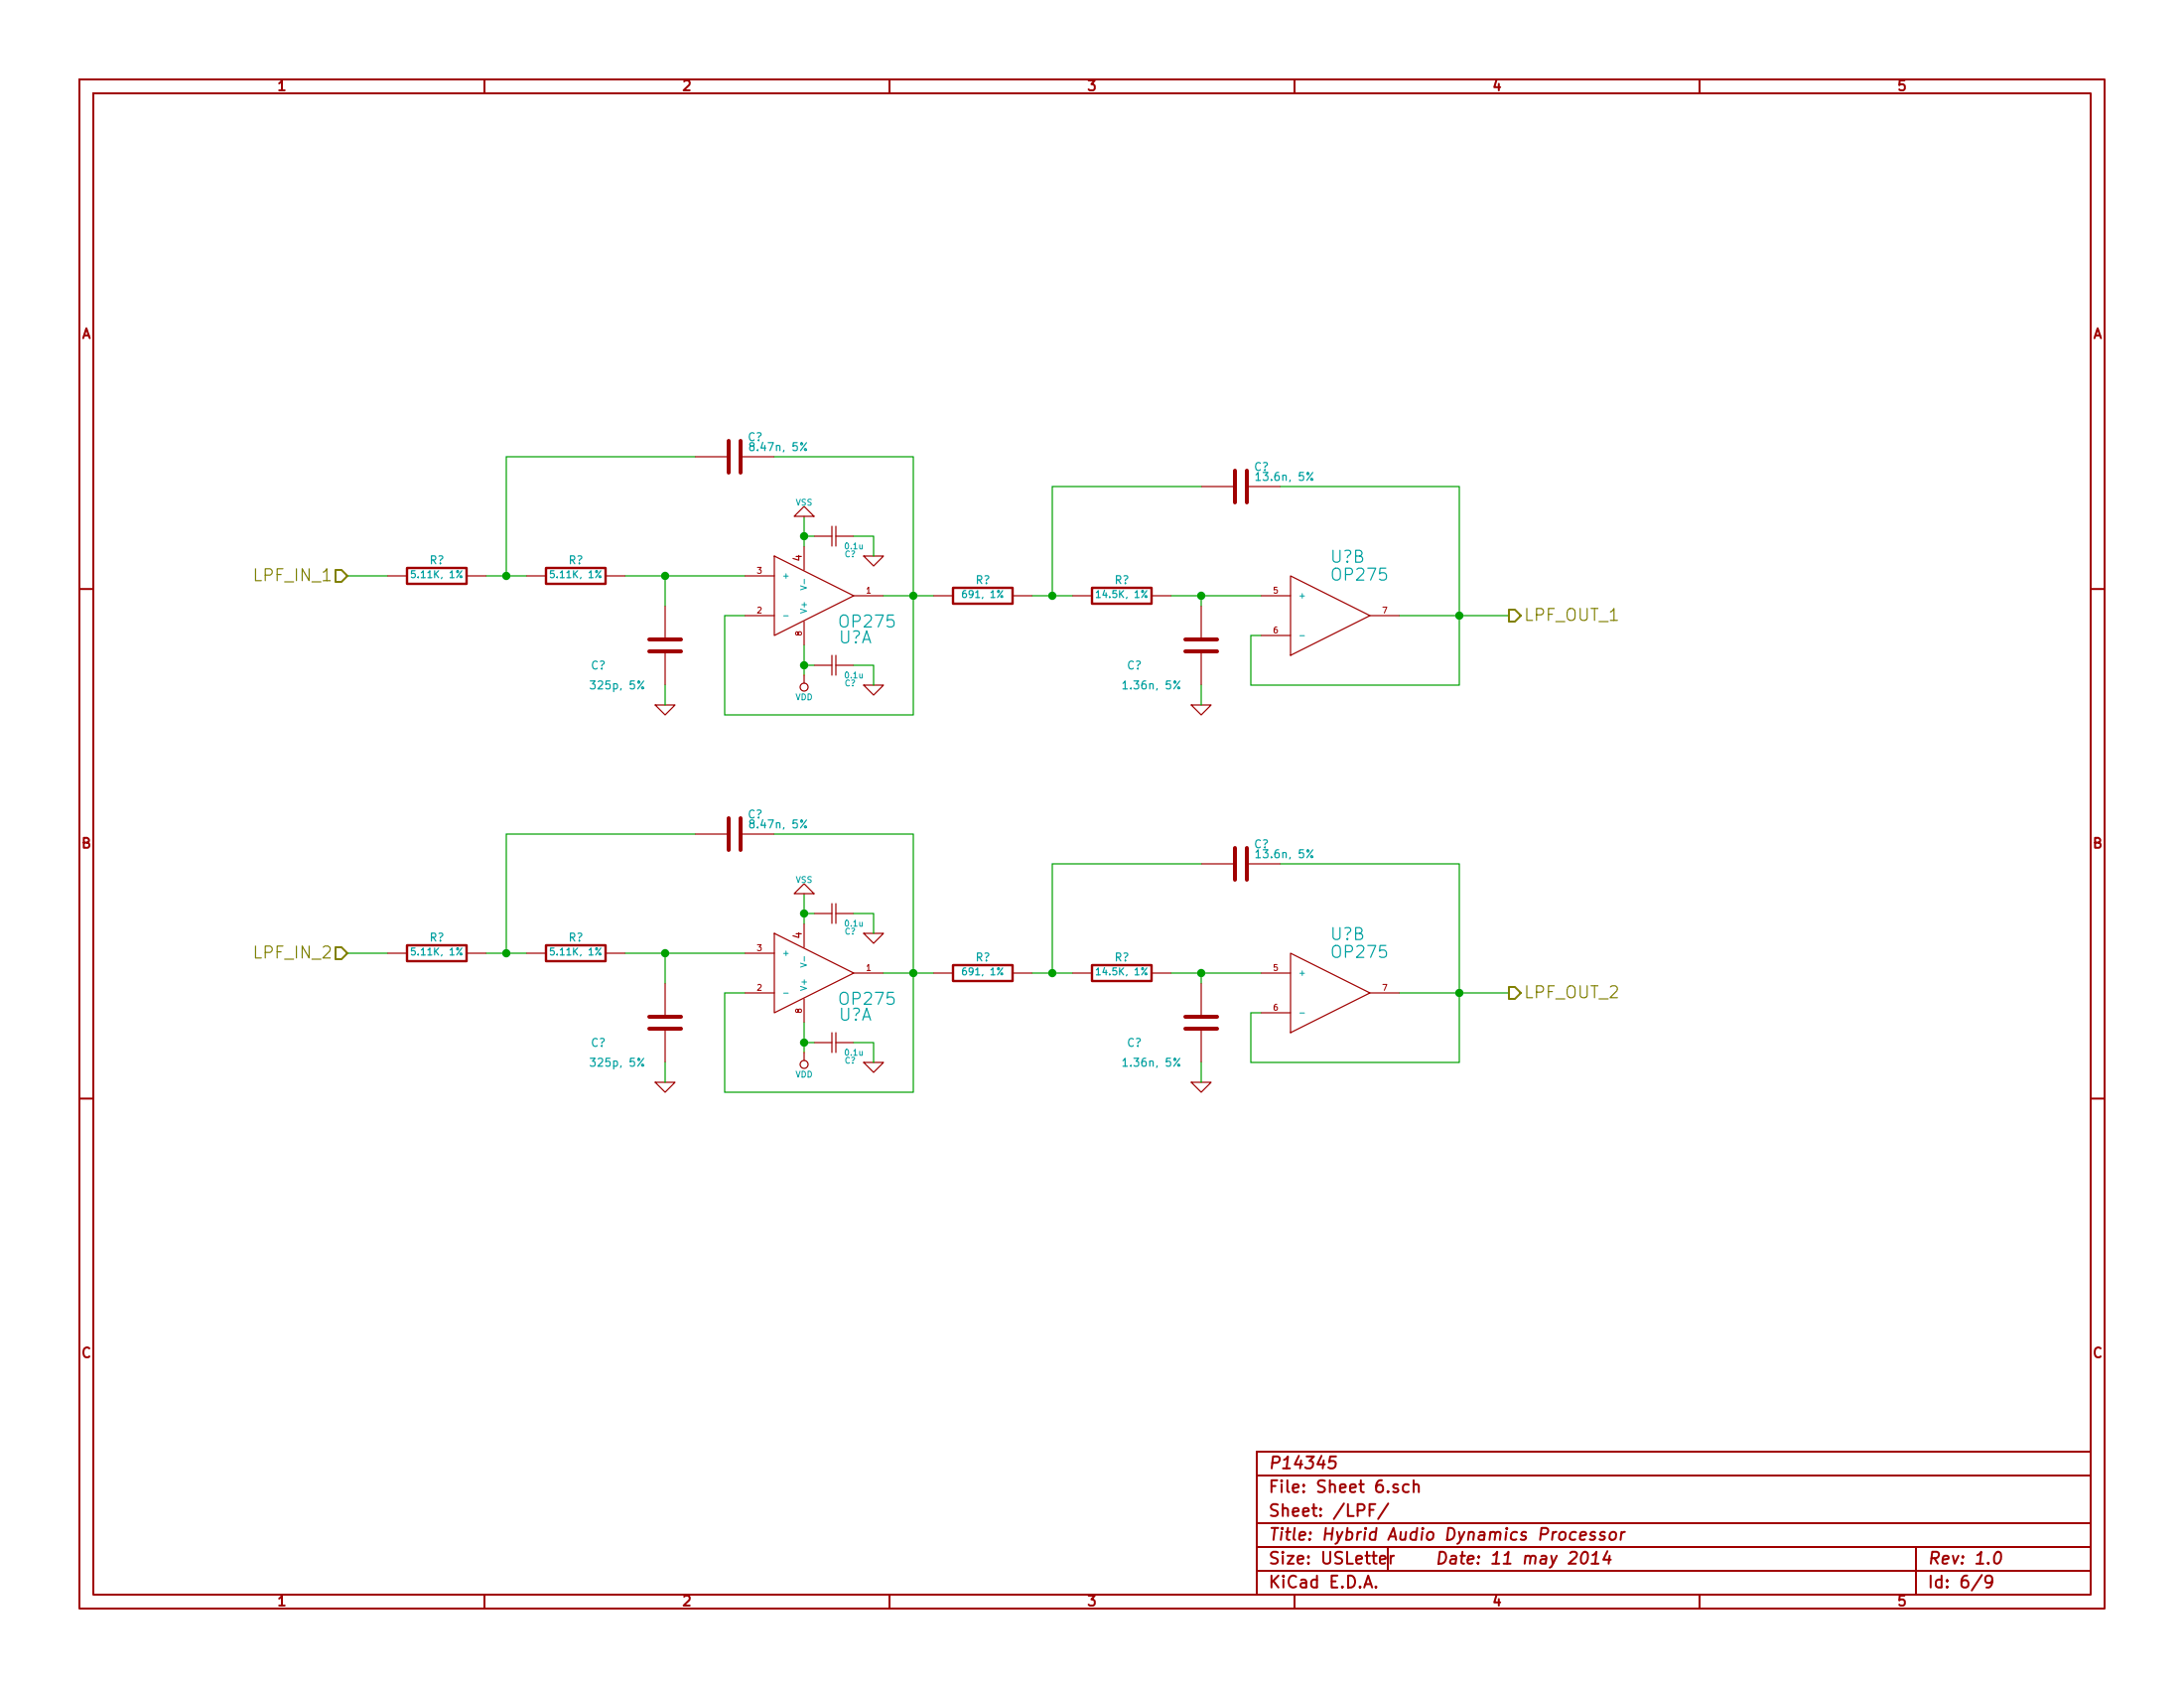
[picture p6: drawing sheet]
EESchema Schematic File Version 2
LIBS:power
LIBS:device
LIBS:transistors
LIBS:conn
LIBS:linear
LIBS:regul
LIBS:74xx
LIBS:cmos4000
LIBS:adc-dac
LIBS:memory
LIBS:xilinx
LIBS:special
LIBS:microcontrollers
LIBS:dsp
LIBS:microchip
LIBS:analog_switches
LIBS:motorola
LIBS:texas
LIBS:intel
LIBS:audio
LIBS:interface
LIBS:digital-audio
LIBS:philips
LIBS:display
LIBS:cypress
LIBS:siliconi
LIBS:opto
LIBS:atmel
LIBS:contrib
LIBS:valves
LIBS:P14345
LIBS:Sheet 1-cache
EELAYER 27 0
EELAYER END
$Descr USLetter 11000 8500
encoding utf-8
Sheet 6 9
Title "Hybrid Audio Dynamics Processor"
Date "11 may 2014"
Rev "1.0"
Comp "P14345"
Comment1 ""
Comment2 ""
Comment3 ""
Comment4 ""
$EndDescr
$Comp
L OP275-A U?
U 1 1
P 4100 3000
F 0 "U?" H 4250 3210 60  0000 L CNN
F 1 "OP275" H 4220 3130 60  0000 L CNN
F 2 "~" H 4100 3000 60  0000 C CNN
F 3 "~" H 4100 3000 60  0000 C CNN
	1    4100 3000
	1    0    0    1   
$EndComp
$Comp
L OP275-A U?
U 2 1
P 6700 3100
F 0 "U?" H 6730 3390 60  0000 L CNN
F 1 "OP275" H 6700 3300 60  0000 L CNN
F 2 "~" H 6700 3100 60  0000 C CNN
F 3 "~" H 6700 3100 60  0000 C CNN
	2    6700 3100
	1    0    0    -1  
$EndComp
$Comp
L R R?
U 1 1
P 2200 2900
F 0 "R?" V 2280 2900 40  0000 C CNN
F 1 "5.11K, 1%" V 2207 2901 35  0000 C CNN
F 2 "~" V 2130 2900 30  0000 C CNN
F 3 "~" H 2200 2900 30  0000 C CNN
	1    2200 2900
	0    -1   -1   0   
$EndComp
$Comp
L R R?
U 1 1
P 2900 2900
F 0 "R?" V 2980 2900 40  0000 C CNN
F 1 "5.11K, 1%" V 2907 2901 35  0000 C CNN
F 2 "~" V 2830 2900 30  0000 C CNN
F 3 "~" H 2900 2900 30  0000 C CNN
	1    2900 2900
	0    -1   -1   0   
$EndComp
$Comp
L C C?
U 1 1
P 3700 2300
F 0 "C?" V 3800 2160 40  0000 L CNN
F 1 "8.47n, 5%" V 3750 1930 40  0000 L CNN
F 2 "~" H 3738 2150 30  0000 C CNN
F 3 "~" H 3700 2300 60  0000 C CNN
	1    3700 2300
	0    -1   -1   0   
$EndComp
$Comp
L C C?
U 1 1
P 3350 3250
F 0 "C?" H 3650 3350 40  0000 L CNN
F 1 "325p, 5%" H 3450 3450 40  0000 L CNN
F 2 "~" H 3388 3100 30  0000 C CNN
F 3 "~" H 3350 3250 60  0000 C CNN
	1    3350 3250
	-1   0    0    1   
$EndComp
$Comp
L CSMALL C?
U 1 1
P 4200 2700
F 0 "C?" V 4110 2590 30  0000 L CNN
F 1 "0.1u" V 4150 2550 30  0000 L CNN
F 2 "~" H 4200 2700 60  0000 C CNN
F 3 "~" H 4200 2700 60  0000 C CNN
	1    4200 2700
	0    -1   -1   0   
$EndComp
$Comp
L CSMALL C?
U 1 1
P 4200 3350
F 0 "C?" V 4110 3240 30  0000 L CNN
F 1 "0.1u" V 4150 3200 30  0000 L CNN
F 2 "~" H 4200 3350 60  0000 C CNN
F 3 "~" H 4200 3350 60  0000 C CNN
	1    4200 3350
	0    -1   -1   0   
$EndComp
Wire Wire Line
	2450 2900 2650 2900
Wire Wire Line
	3150 2900 3750 2900
Wire Wire Line
	3350 3050 3350 2900
Connection ~ 3350 2900
Wire Wire Line
	3500 2300 2550 2300
Wire Wire Line
	2550 2300 2550 2900
Connection ~ 2550 2900
$Comp
L R R?
U 1 1
P 4950 3000
F 0 "R?" V 5030 3000 40  0000 C CNN
F 1 "691, 1%" V 4957 3001 35  0000 C CNN
F 2 "~" V 4880 3000 30  0000 C CNN
F 3 "~" H 4950 3000 30  0000 C CNN
	1    4950 3000
	0    -1   -1   0   
$EndComp
$Comp
L R R?
U 1 1
P 5650 3000
F 0 "R?" V 5730 3000 40  0000 C CNN
F 1 "14.5K, 1%" V 5657 3001 35  0000 C CNN
F 2 "~" V 5580 3000 30  0000 C CNN
F 3 "~" H 5650 3000 30  0000 C CNN
	1    5650 3000
	0    -1   -1   0   
$EndComp
$Comp
L C C?
U 1 1
P 6050 3250
F 0 "C?" H 6350 3350 40  0000 L CNN
F 1 "1.36n, 5%" H 6150 3450 40  0000 L CNN
F 2 "~" H 6088 3100 30  0000 C CNN
F 3 "~" H 6050 3250 60  0000 C CNN
	1    6050 3250
	-1   0    0    1   
$EndComp
$Comp
L C C?
U 1 1
P 6250 2450
F 0 "C?" V 6350 2310 40  0000 L CNN
F 1 "13.6n, 5%" V 6300 2080 40  0000 L CNN
F 2 "~" H 6288 2300 30  0000 C CNN
F 3 "~" H 6250 2450 60  0000 C CNN
	1    6250 2450
	0    -1   -1   0   
$EndComp
Wire Wire Line
	5200 3000 5400 3000
Wire Wire Line
	5900 3000 6350 3000
Wire Wire Line
	6050 2450 5300 2450
Wire Wire Line
	5300 2450 5300 3000
Connection ~ 5300 3000
Wire Wire Line
	3900 2300 4600 2300
Wire Wire Line
	6050 3050 6050 3000
Connection ~ 6050 3000
Wire Wire Line
	6450 2450 7350 2450
Wire Wire Line
	7350 2450 7350 3450
Wire Wire Line
	7050 3100 7600 3100
Wire Wire Line
	6350 3200 6300 3200
Wire Wire Line
	6300 3200 6300 3450
Wire Wire Line
	6300 3450 7350 3450
Connection ~ 7350 3100
$Comp
L GND #PWR?
U 1 1
P 3350 3550
F 0 "#PWR?" H 3350 3550 30  0001 C CNN
F 1 "GND" H 3350 3480 30  0001 C CNN
F 2 "" H 3350 3550 60  0000 C CNN
F 3 "" H 3350 3550 60  0000 C CNN
	1    3350 3550
	1    0    0    -1  
$EndComp
$Comp
L GND #PWR?
U 1 1
P 4400 2800
F 0 "#PWR?" H 4400 2800 30  0001 C CNN
F 1 "GND" H 4400 2730 30  0001 C CNN
F 2 "" H 4400 2800 60  0000 C CNN
F 3 "" H 4400 2800 60  0000 C CNN
	1    4400 2800
	1    0    0    -1  
$EndComp
$Comp
L GND #PWR?
U 1 1
P 4400 3450
F 0 "#PWR?" H 4400 3450 30  0001 C CNN
F 1 "GND" H 4400 3380 30  0001 C CNN
F 2 "" H 4400 3450 60  0000 C CNN
F 3 "" H 4400 3450 60  0000 C CNN
	1    4400 3450
	1    0    0    -1  
$EndComp
$Comp
L GND #PWR?
U 1 1
P 6050 3550
F 0 "#PWR?" H 6050 3550 30  0001 C CNN
F 1 "GND" H 6050 3480 30  0001 C CNN
F 2 "" H 6050 3550 60  0000 C CNN
F 3 "" H 6050 3550 60  0000 C CNN
	1    6050 3550
	1    0    0    -1  
$EndComp
Wire Wire Line
	3350 3450 3350 3550
Wire Wire Line
	4300 2700 4400 2700
Wire Wire Line
	4400 2700 4400 2800
Wire Wire Line
	4100 2700 4050 2700
Wire Wire Line
	4050 2600 4050 2750
Wire Wire Line
	4100 3350 4050 3350
Wire Wire Line
	4050 3250 4050 3400
Wire Wire Line
	4300 3350 4400 3350
Wire Wire Line
	4400 3350 4400 3450
Wire Wire Line
	6050 3450 6050 3550
Wire Wire Line
	3750 3100 3650 3100
Wire Wire Line
	3650 3100 3650 3600
Wire Wire Line
	3650 3600 4600 3600
Wire Wire Line
	4600 3600 4600 2300
Wire Wire Line
	4450 3000 4700 3000
Connection ~ 4600 3000
$Comp
L OP275-A U?
U 1 1
P 4100 4900
F 0 "U?" H 4250 5110 60  0000 L CNN
F 1 "OP275" H 4220 5030 60  0000 L CNN
F 2 "~" H 4100 4900 60  0000 C CNN
F 3 "~" H 4100 4900 60  0000 C CNN
	1    4100 4900
	1    0    0    1   
$EndComp
$Comp
L OP275-A U?
U 2 1
P 6700 5000
F 0 "U?" H 6730 5290 60  0000 L CNN
F 1 "OP275" H 6700 5200 60  0000 L CNN
F 2 "~" H 6700 5000 60  0000 C CNN
F 3 "~" H 6700 5000 60  0000 C CNN
	2    6700 5000
	1    0    0    -1  
$EndComp
$Comp
L R R?
U 1 1
P 2200 4800
F 0 "R?" V 2280 4800 40  0000 C CNN
F 1 "5.11K, 1%" V 2207 4801 35  0000 C CNN
F 2 "~" V 2130 4800 30  0000 C CNN
F 3 "~" H 2200 4800 30  0000 C CNN
	1    2200 4800
	0    -1   -1   0   
$EndComp
$Comp
L R R?
U 1 1
P 2900 4800
F 0 "R?" V 2980 4800 40  0000 C CNN
F 1 "5.11K, 1%" V 2907 4801 35  0000 C CNN
F 2 "~" V 2830 4800 30  0000 C CNN
F 3 "~" H 2900 4800 30  0000 C CNN
	1    2900 4800
	0    -1   -1   0   
$EndComp
$Comp
L C C?
U 1 1
P 3700 4200
F 0 "C?" V 3800 4060 40  0000 L CNN
F 1 "8.47n, 5%" V 3750 3830 40  0000 L CNN
F 2 "~" H 3738 4050 30  0000 C CNN
F 3 "~" H 3700 4200 60  0000 C CNN
	1    3700 4200
	0    -1   -1   0   
$EndComp
$Comp
L C C?
U 1 1
P 3350 5150
F 0 "C?" H 3650 5250 40  0000 L CNN
F 1 "325p, 5%" H 3450 5350 40  0000 L CNN
F 2 "~" H 3388 5000 30  0000 C CNN
F 3 "~" H 3350 5150 60  0000 C CNN
	1    3350 5150
	-1   0    0    1   
$EndComp
$Comp
L CSMALL C?
U 1 1
P 4200 4600
F 0 "C?" V 4110 4490 30  0000 L CNN
F 1 "0.1u" V 4150 4450 30  0000 L CNN
F 2 "~" H 4200 4600 60  0000 C CNN
F 3 "~" H 4200 4600 60  0000 C CNN
	1    4200 4600
	0    -1   -1   0   
$EndComp
$Comp
L CSMALL C?
U 1 1
P 4200 5250
F 0 "C?" V 4110 5140 30  0000 L CNN
F 1 "0.1u" V 4150 5100 30  0000 L CNN
F 2 "~" H 4200 5250 60  0000 C CNN
F 3 "~" H 4200 5250 60  0000 C CNN
	1    4200 5250
	0    -1   -1   0   
$EndComp
Wire Wire Line
	2450 4800 2650 4800
Wire Wire Line
	3150 4800 3750 4800
Wire Wire Line
	3350 4950 3350 4800
Connection ~ 3350 4800
Wire Wire Line
	3500 4200 2550 4200
Wire Wire Line
	2550 4200 2550 4800
Connection ~ 2550 4800
$Comp
L R R?
U 1 1
P 4950 4900
F 0 "R?" V 5030 4900 40  0000 C CNN
F 1 "691, 1%" V 4957 4901 35  0000 C CNN
F 2 "~" V 4880 4900 30  0000 C CNN
F 3 "~" H 4950 4900 30  0000 C CNN
	1    4950 4900
	0    -1   -1   0   
$EndComp
$Comp
L R R?
U 1 1
P 5650 4900
F 0 "R?" V 5730 4900 40  0000 C CNN
F 1 "14.5K, 1%" V 5657 4901 35  0000 C CNN
F 2 "~" V 5580 4900 30  0000 C CNN
F 3 "~" H 5650 4900 30  0000 C CNN
	1    5650 4900
	0    -1   -1   0   
$EndComp
$Comp
L C C?
U 1 1
P 6050 5150
F 0 "C?" H 6350 5250 40  0000 L CNN
F 1 "1.36n, 5%" H 6150 5350 40  0000 L CNN
F 2 "~" H 6088 5000 30  0000 C CNN
F 3 "~" H 6050 5150 60  0000 C CNN
	1    6050 5150
	-1   0    0    1   
$EndComp
$Comp
L C C?
U 1 1
P 6250 4350
F 0 "C?" V 6350 4210 40  0000 L CNN
F 1 "13.6n, 5%" V 6300 3980 40  0000 L CNN
F 2 "~" H 6288 4200 30  0000 C CNN
F 3 "~" H 6250 4350 60  0000 C CNN
	1    6250 4350
	0    -1   -1   0   
$EndComp
Wire Wire Line
	5200 4900 5400 4900
Wire Wire Line
	5900 4900 6350 4900
Wire Wire Line
	6050 4350 5300 4350
Wire Wire Line
	5300 4350 5300 4900
Connection ~ 5300 4900
Wire Wire Line
	3900 4200 4600 4200
Wire Wire Line
	6050 4950 6050 4900
Connection ~ 6050 4900
Wire Wire Line
	6450 4350 7350 4350
Wire Wire Line
	7350 4350 7350 5350
Wire Wire Line
	7050 5000 7600 5000
Wire Wire Line
	6350 5100 6300 5100
Wire Wire Line
	6300 5100 6300 5350
Wire Wire Line
	6300 5350 7350 5350
Connection ~ 7350 5000
$Comp
L GND #PWR?
U 1 1
P 3350 5450
F 0 "#PWR?" H 3350 5450 30  0001 C CNN
F 1 "GND" H 3350 5380 30  0001 C CNN
F 2 "" H 3350 5450 60  0000 C CNN
F 3 "" H 3350 5450 60  0000 C CNN
	1    3350 5450
	1    0    0    -1  
$EndComp
$Comp
L GND #PWR?
U 1 1
P 4400 4700
F 0 "#PWR?" H 4400 4700 30  0001 C CNN
F 1 "GND" H 4400 4630 30  0001 C CNN
F 2 "" H 4400 4700 60  0000 C CNN
F 3 "" H 4400 4700 60  0000 C CNN
	1    4400 4700
	1    0    0    -1  
$EndComp
$Comp
L GND #PWR?
U 1 1
P 4400 5350
F 0 "#PWR?" H 4400 5350 30  0001 C CNN
F 1 "GND" H 4400 5280 30  0001 C CNN
F 2 "" H 4400 5350 60  0000 C CNN
F 3 "" H 4400 5350 60  0000 C CNN
	1    4400 5350
	1    0    0    -1  
$EndComp
$Comp
L GND #PWR?
U 1 1
P 6050 5450
F 0 "#PWR?" H 6050 5450 30  0001 C CNN
F 1 "GND" H 6050 5380 30  0001 C CNN
F 2 "" H 6050 5450 60  0000 C CNN
F 3 "" H 6050 5450 60  0000 C CNN
	1    6050 5450
	1    0    0    -1  
$EndComp
Wire Wire Line
	3350 5350 3350 5450
Wire Wire Line
	4300 4600 4400 4600
Wire Wire Line
	4400 4600 4400 4700
Wire Wire Line
	4100 4600 4050 4600
Wire Wire Line
	4050 4500 4050 4650
Wire Wire Line
	4100 5250 4050 5250
Wire Wire Line
	4050 5150 4050 5300
Wire Wire Line
	4300 5250 4400 5250
Wire Wire Line
	4400 5250 4400 5350
Wire Wire Line
	6050 5350 6050 5450
Wire Wire Line
	3750 5000 3650 5000
Wire Wire Line
	3650 5000 3650 5500
Wire Wire Line
	3650 5500 4600 5500
Wire Wire Line
	4600 5500 4600 4200
Wire Wire Line
	4450 4900 4700 4900
Connection ~ 4600 4900
$Comp
L VDD #PWR?
U 1 1
P 4050 3400
F 0 "#PWR?" H 4050 3500 30  0001 C CNN
F 1 "VDD" H 4050 3510 30  0000 C CNN
F 2 "" H 4050 3400 60  0000 C CNN
F 3 "" H 4050 3400 60  0000 C CNN
	1    4050 3400
	-1   0    0    1   
$EndComp
$Comp
L VDD #PWR?
U 1 1
P 4050 5300
F 0 "#PWR?" H 4050 5400 30  0001 C CNN
F 1 "VDD" H 4050 5410 30  0000 C CNN
F 2 "" H 4050 5300 60  0000 C CNN
F 3 "" H 4050 5300 60  0000 C CNN
	1    4050 5300
	-1   0    0    1   
$EndComp
$Comp
L VSS #PWR?
U 1 1
P 4050 2600
F 0 "#PWR?" H 4050 2600 30  0001 C CNN
F 1 "VSS" H 4050 2530 30  0000 C CNN
F 2 "" H 4050 2600 60  0000 C CNN
F 3 "" H 4050 2600 60  0000 C CNN
	1    4050 2600
	-1   0    0    1   
$EndComp
$Comp
L VSS #PWR?
U 1 1
P 4050 4500
F 0 "#PWR?" H 4050 4500 30  0001 C CNN
F 1 "VSS" H 4050 4430 30  0000 C CNN
F 2 "" H 4050 4500 60  0000 C CNN
F 3 "" H 4050 4500 60  0000 C CNN
	1    4050 4500
	-1   0    0    1   
$EndComp
Connection ~ 4050 4600
Connection ~ 4050 5250
Connection ~ 4050 3350
Connection ~ 4050 2700
Wire Wire Line
	1950 2900 1750 2900
Wire Wire Line
	1950 4800 1750 4800
Text HLabel 1750 2900 0    60   Input ~ 0
LPF_IN_1
Text HLabel 1750 4800 0    60   Input ~ 0
LPF_IN_2
Text HLabel 7600 3100 2    60   Output ~ 0
LPF_OUT_1
Text HLabel 7600 5000 2    60   Output ~ 0
LPF_OUT_2
$EndSCHEMATC
